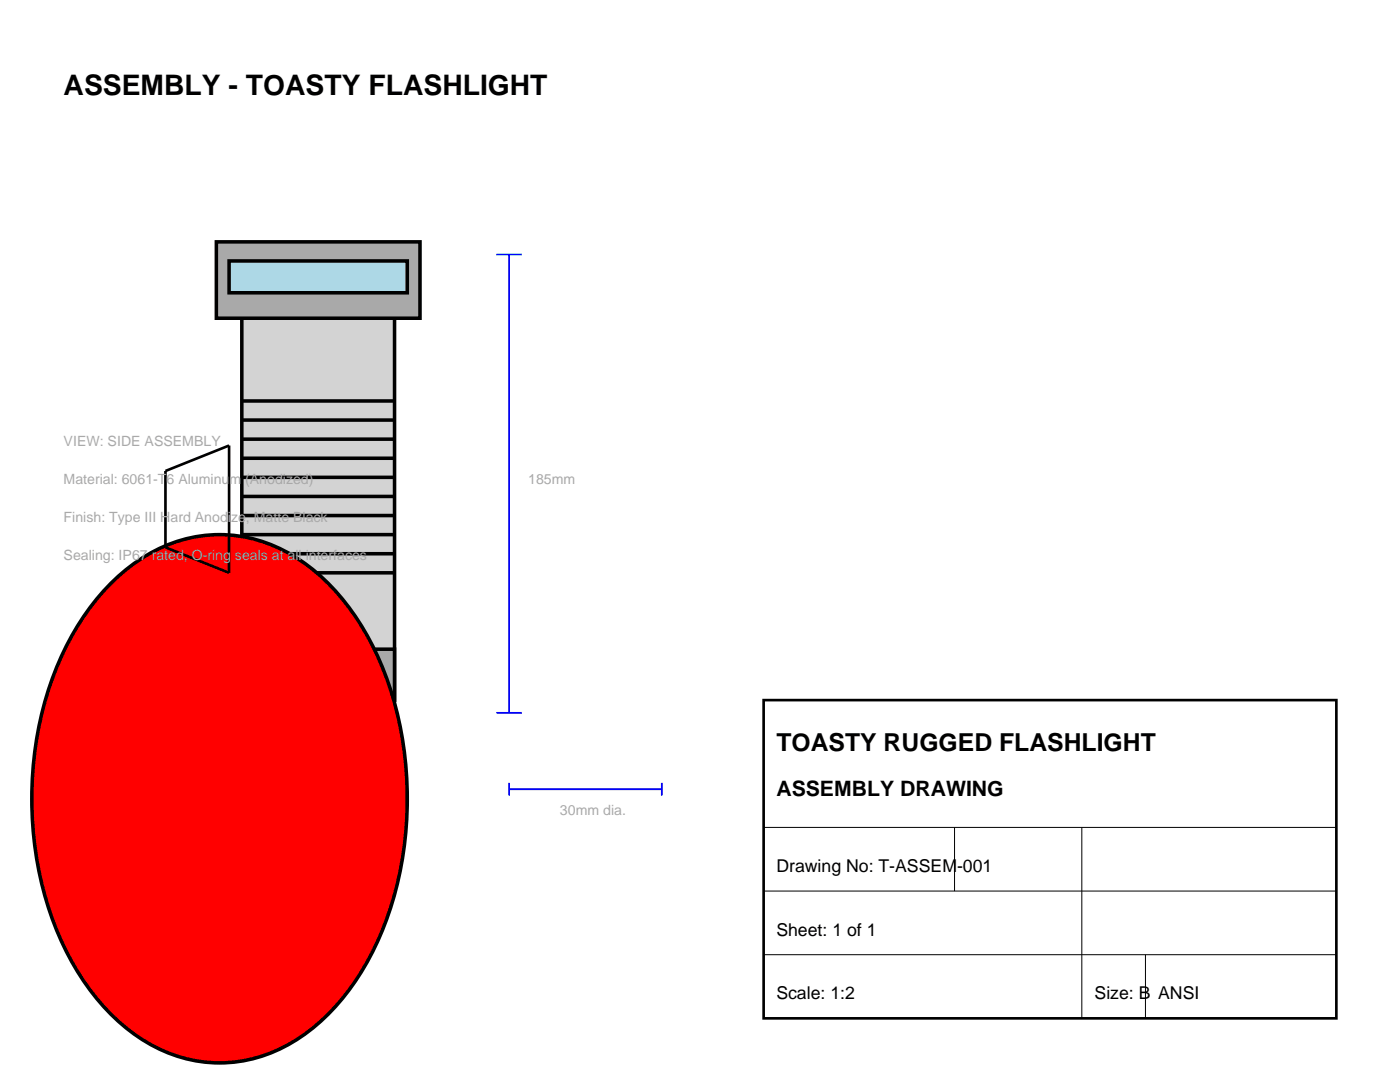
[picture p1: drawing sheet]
<svg xmlns="http://www.w3.org/2000/svg" width="279mm" height="216mm" viewBox="0 0 279 216" stroke-linecap="round" stroke-linejoin="round" font-family="sans-serif">
<path d="M152.4 139.7h114.3v63.5h-114.3z" fill="none" stroke="#000" stroke-width=".53"/>
<path d="M152.4 165.1h114.3M152.4 177.8h114.3M190.5 165.1v12.7M215.9 165.1v38.1M152.4 190.5h114.3M228.6 190.5v12.7" fill="none" stroke="#000" stroke-width=".2"/>
<path d="M48.3 63.5h30.4v76.2h-30.4z" fill-rule="evenodd" fill="#d3d3d3" stroke="#000" stroke-width=".71" stroke-linecap="butt"/>
<path d="M43.2 48.3h40.6v15.2h-40.6z" fill-rule="evenodd" fill="#a9a9a9" stroke="#000" stroke-width=".71" stroke-linecap="butt"/>
<path d="M45.7 52.1h35.6v6.3h-35.6z" fill-rule="evenodd" fill="#add8e6" stroke="#000" stroke-width=".71" stroke-linecap="butt"/>
<path d="M48.3 129.5h30.4v10.2h-30.4z" fill-rule="evenodd" fill="#a9a9a9" stroke="#000" stroke-width=".71" stroke-linecap="butt"/>
<path d="M48.3 99.1h30.4M48.3 95.2h30.4M48.3 91.4h30.4M48.3 87.6h30.4M48.3 83.8h30.4M48.3 80h30.4M48.3 114.3h30.4M48.3 110.5h30.4M48.3 106.7h30.4M48.3 102.9h30.4" fill="none" stroke="#000" stroke-width=".71" stroke-linecap="butt"/>
<path d="M22.9 115.7a29.5 29.5 0 0 1 26-8.5 33.5 33.5 0 0 1 19.7 12.6 62.4 62.4 0 0 1 12.6 36 67 67 0 0 1-9.3 38.4 38.9 38.9 0 0 1-18.1 16 28.3 28.3 0 0 1-28.9-5.3 51.3 51.3 0 0 1-15.6-25 71.6 71.6 0 0 1 3.4-50 48.6 48.6 0 0 1 10.2-14.2z" fill-rule="evenodd" fill="#f00" stroke="#000" stroke-width=".71" stroke-linecap="butt"/>
<path d="M33 94l12.7-5.1v25.4l-12.7-5.1z" fill="none" stroke="#000" stroke-width=".53"/>
<path d="M99.1 50.8h5M101.6 50.8v91.4M99.1 142.2h5M101.6 156.2v2.6M101.6 157.5h30.5M132.1 156.2v2.6" fill="none" stroke="#00f" stroke-width=".35"/>
<text font-size="5.6" x="12.7" y="19">ASSEMBLY - TOASTY FLASHLIGHT</text>
<text font-size="4.9" x="154.9" y="149.9">TOASTY RUGGED FLASHLIGHT</text>
<text font-size="4.2" x="154.9" y="158.8">ASSEMBLY DRAWING</text>
<g font-size="3.5">
<text x="154.9" y="174">Drawing No: T-ASSEM-001</text>
<text x="154.9" y="186.7">Sheet: 1 of 1</text>
<text x="154.9" y="199.4">Scale: 1:2</text>
<text x="218.4" y="199.4">Size: B</text>
<text x="231.1" y="199.4">ANSI</text>
</g>
<g font-size="2.8" fill="#a9a9a9">
<text x="12.7" y="88.9">VIEW: SIDE ASSEMBLY</text>
<text x="12.7" y="96.5">Material: 6061-T6 Aluminum (Anodized)</text>
<text x="105.4" y="96.5">185mm</text>
<text x="12.7" y="104.1">Finish: Type III Hard Anodize, Matte Black</text>
<text x="12.7" y="111.8">Sealing: IP67 rated, O-ring seals at all interfaces</text>
<text x="111.8" y="162.6">30mm dia.</text>
</g>
</svg>
